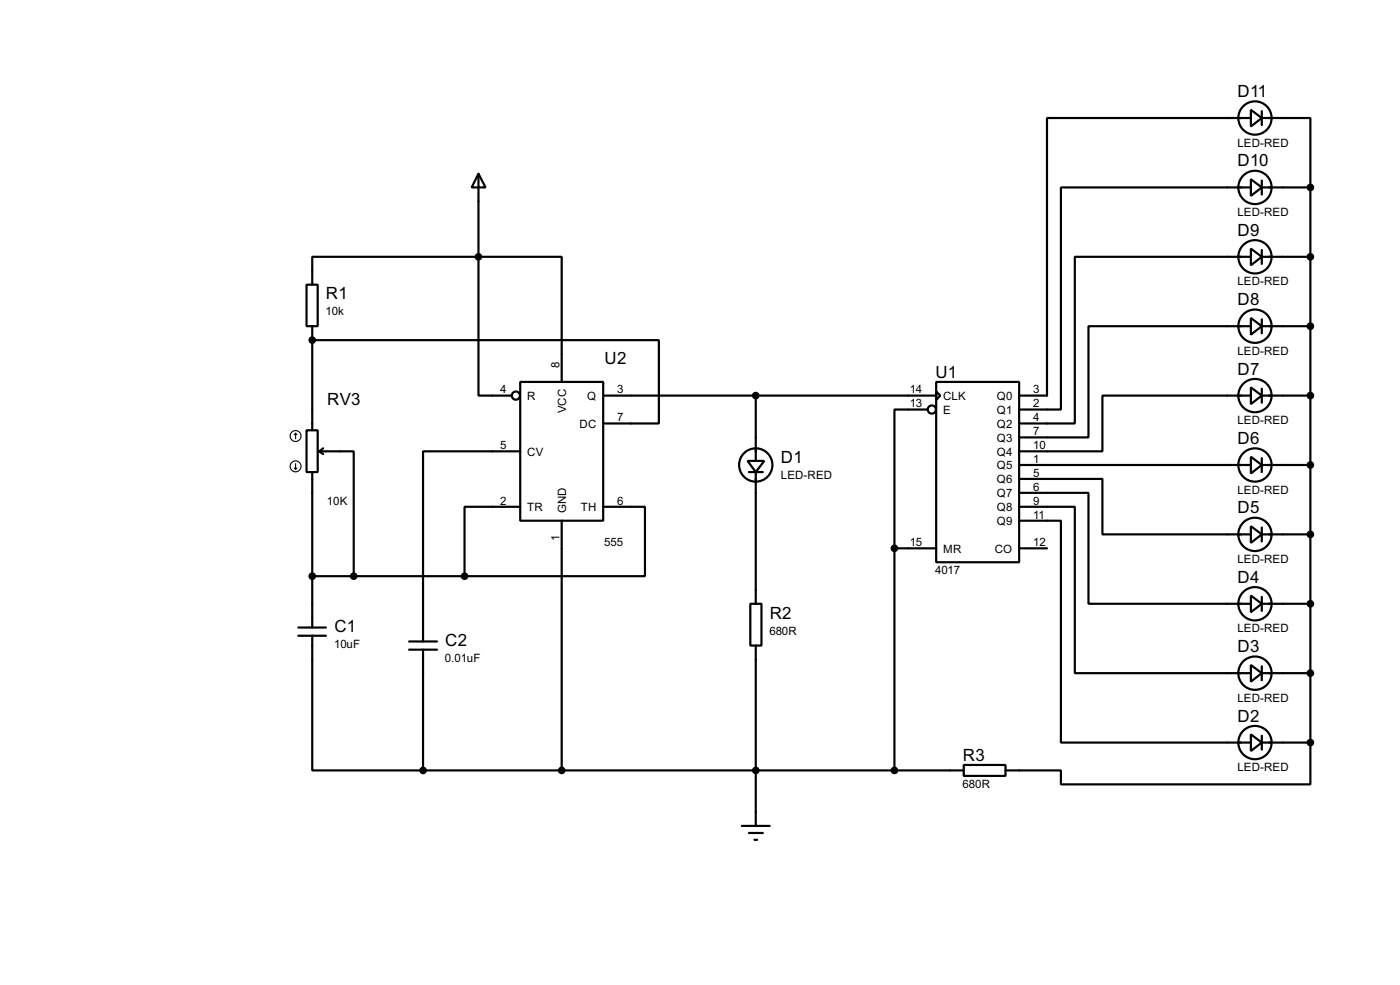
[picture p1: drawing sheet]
<svg xmlns="http://www.w3.org/2000/svg" width="256mm" height="180mm" viewBox="0 0 256 180" stroke-linecap="round" stroke-linejoin="round" font-family="sans-serif">
<g fill="none" stroke="#000" stroke-width=".4">
<path d="M87.7 31.8l1.3 2.5h-2.6zM87.7 31.8v15.2M229.2 32.8l2 1.5-2 1.6zM229.2 20.1l2 1.5-2 1.6zM229.2 34.3h-34.8v40.7h-7.7M229.2 21.6h-37.4v50.8h-5.1M231.2 21.6h8.9v12.7M231.2 34.3h8.9M231.2 20.4v2.5M231.2 33.1v2.5M240.1 34.3v101.6M56.2 52.1h2v7.6h-2z"/>
<path d="M57.2 59.7v19.1M87.7 47h-30.5v5.1M87.7 47h15.2v22.9M87.7 47v25.4h6.1M229.2 58.2l2 1.5-2 1.6zM229.2 45.5l2 1.5-2 1.6zM229.2 59.7h-29.8v20.4h-12.7M229.2 47h-32.3v30.5h-10.2M231.2 59.7h8.9M231.2 47h8.9M231.2 45.8v2.5M231.2 58.5v2.5"/>
<path d="M56.2 78.8h2v7.6h-2zM57.2 62.3h63.5v15.2h-10.2M95.3 69.9h15.2v25.4h-15.2zM110.5 72.4h61M138.5 72.4v12M170 75h-6.1v25.4M171.5 69.9h15.2v33h-15.2zM171.5 71.7l.8 .7-.8 .8zM229.2 70.9l2 1.5-2 1.6zM229.2 72.4h-27.2v10.2h-15.3M231.2 72.4h8.9M231.2 71.2v2.5"/>
<path d="M57.2 86.4v28.5M58.5 82.6h6.3v22.9M58.5 82.6l.7 .5M59.2 82.1l-.7 .5M95.3 82.6h-17.8v34.8M95.3 92.8h-10.2v12.7M102.9 95.3v45.7M110.5 92.8h7.7v12.7h-33.1M137 84.4h3l-1.5 2zM137.2 86.4h2.6M138.5 86.4v24.1M186.7 95.3h7.7v40.6h34.8"/>
<path d="M186.7 92.8h10.2v30.4h32.3M186.7 90.2h12.7v20.3h29.8M186.7 87.7h15.3v10.1h27.2M186.7 85.1h42.5M229.2 96.3l2 1.5-2 1.6zM229.2 83.6l2 1.5-2 1.6zM231.2 85.1h8.9M231.2 97.8h8.9M231.2 83.9v2.5M231.2 96.6v2.5M54.7 116.4h5M54.7 114.9h5"/>
<path d="M57.2 116.4v24.6h20.3M57.2 105.5h27.9M75 117.4h5.1M75 118.9h5.1M77.5 118.9v22.1M137.5 110.5h2v7.7h-2zM138.5 118.2v33M163.9 100.4h7.6M163.9 100.4v40.6M186.7 100.4h5.1M229.2 109l2 1.5-2 1.6zM231.2 110.5h8.9"/>
<path d="M231.2 109.3v2.5M229.2 134.4l2 1.5-2 1.6zM229.2 121.7l2 1.5-2 1.6zM231.2 123.2h8.9M231.2 135.9h8.9M231.2 122v2.5M231.2 134.7v2.5M240.1 135.9v7.7h-45.7v-2.6h-10.2M77.5 141h99.1M135.9 151.2h5.1M137.2 152.5h2.6M138.2 153.7h.5"/>
<path d="M176.6 140h7.6v2h-7.6z"/>
<circle cx="229.9" cy="34.3" r="3.1"/>
<circle cx="229.9" cy="21.6" r="3.1"/>
<circle cx="229.9" cy="47" r="3.1"/>
<circle cx="229.9" cy="59.7" r="3.1"/>
<circle cx="94.5" cy="72.4" r=".75"/>
<circle cx="170.7" cy="75" r=".75"/>
<circle cx="229.9" cy="72.4" r="3.1"/>
<circle cx="138.4" cy="85.1" r="3.1"/>
<circle cx="229.9" cy="97.8" r="3.1"/>
<circle cx="229.9" cy="85.1" r="3.1"/>
<circle cx="229.9" cy="110.5" r="3.1"/>
<circle cx="229.9" cy="123.2" r="3.1"/>
<circle cx="229.9" cy="135.9" r="3.1"/>
</g>
<circle cx="57.2" cy="62.3" r=".2" fill="#000"/>
<g fill="#000" stroke="#000" stroke-width=".4">
<circle cx="240" cy="34.3" r=".5"/>
<circle cx="87.6" cy="47" r=".5"/>
<circle cx="240" cy="59.7" r=".5"/>
<circle cx="240" cy="47" r=".5"/>
<circle cx="57.2" cy="62.3" r=".5"/>
<circle cx="138.4" cy="72.4" r=".5"/>
<circle cx="240" cy="72.4" r=".5"/>
<circle cx="240" cy="97.8" r=".5"/>
<circle cx="240" cy="85.1" r=".5"/>
<circle cx="57.2" cy="105.5" r=".5"/>
<circle cx="64.8" cy="105.5" r=".5"/>
<circle cx="85.1" cy="105.5" r=".5"/>
<circle cx="163.8" cy="100.4" r=".5"/>
<circle cx="240" cy="110.5" r=".5"/>
<circle cx="240" cy="123.2" r=".5"/>
<circle cx="240" cy="135.9" r=".5"/>
<circle cx="77.5" cy="141" r=".5"/>
<circle cx="102.9" cy="141" r=".5"/>
<circle cx="138.4" cy="141" r=".5"/>
<circle cx="163.8" cy="141" r=".5"/>
</g>
<g fill="none" stroke="#000" stroke-width=".2">
<path d="M54.2 79.3l-.3 .3M54.2 79.3l.2 .3M54.2 79.3v1M53.9 85.7l.3 .2M54.2 84.9v1M54.4 85.7l-.2 .2"/>
<circle cx="54.1" cy="79.8" r="1"/>
<circle cx="54.1" cy="85.4" r="1"/>
</g>
<g font-size="3.5">
<text x="226.7" y="17.8">D11</text>
<text x="226.7" y="30.5">D10</text>
<text x="226.7" y="43.2">D9</text>
<text x="59.7" y="54.8">R1</text>
<text x="226.7" y="55.9">D8</text>
<text x="110.8" y="66.6">U2</text>
<text x="171.4" y="69.1">U1</text>
<text x="226.7" y="68.6">D7</text>
<text x="60" y="74.1">RV3</text>
<text x="226.7" y="81.3">D6</text>
<text x="143.1" y="84.8">D1</text>
<text x="226.7" y="94">D5</text>
<text x="226.7" y="106.7">D4</text>
<text x="141" y="113.2">R2</text>
<text x="61.3" y="115.8">C1</text>
<text x="81.6" y="118.3">C2</text>
<text x="226.7" y="119.4">D3</text>
<text x="226.7" y="132.1">D2</text>
<text x="176.4" y="139.2">R3</text>
</g>
<g font-size="2.4">
<text x="226.7" y="26.8">LED-RED</text>
<text x="226.7" y="39.5">LED-RED</text>
<text x="226.7" y="52.2">LED-RED</text>
<text x="59.7" y="57.7">10k</text>
<text x="226.7" y="64.9">LED-RED</text>
<text x="91.6" y="72">4</text>
<text x="102.5" y="67.4" transform="rotate(-90 102.5 67.4)">8</text>
<text x="113.1" y="72">3</text>
<text x="166.7" y="72">14</text>
<text x="189.3" y="72">3</text>
<text x="96.6" y="73.2">R</text>
<text x="103.7" y="75.7" transform="rotate(-90 103.7 75.7)">VCC</text>
<text x="107.6" y="73.2">Q</text>
<text x="113.1" y="77.1">7</text>
<text x="166.7" y="74.6">13</text>
<text x="172.8" y="73.2">CLK</text>
<text x="172.8" y="75.8">E</text>
<text x="182.6" y="73.2">Q0</text>
<text x="182.6" y="75.8">Q1</text>
<text x="189.3" y="74.6">2</text>
<text x="189.3" y="77.1">4</text>
<text x="226.7" y="77.6">LED-RED</text>
<text x="91.6" y="82.2">5</text>
<text x="96.6" y="83.4">CV</text>
<text x="106.2" y="78.3">DC</text>
<text x="182.6" y="78.3">Q2</text>
<text x="182.6" y="80.8">Q3</text>
<text x="182.6" y="83.4">Q4</text>
<text x="189.3" y="79.7">7</text>
<text x="189.3" y="82.2">10</text>
<text x="143" y="87.7">LED-RED</text>
<text x="182.6" y="85.9">Q5</text>
<text x="182.6" y="88.5">Q6</text>
<text x="189.3" y="84.7">1</text>
<text x="189.3" y="87.3">5</text>
<text x="189.3" y="89.8">6</text>
<text x="59.9" y="92.4">10K</text>
<text x="91.6" y="92.4">2</text>
<text x="96.6" y="93.6">TR</text>
<text x="103.7" y="94" transform="rotate(-90 103.7 94)">GND</text>
<text x="106.4" y="93.6">TH</text>
<text x="113.1" y="92.4">6</text>
<text x="182.6" y="91">Q7</text>
<text x="182.6" y="93.6">Q8</text>
<text x="189.3" y="92.4">9</text>
<text x="189.3" y="94.9">11</text>
<text x="226.7" y="90.4">LED-RED</text>
<text x="102.5" y="98.9" transform="rotate(-90 102.5 98.9)">1</text>
<text x="110.7" y="100">555</text>
<text x="166.7" y="100">15</text>
<text x="172.8" y="101.2">MR</text>
<text x="182.2" y="101.2">CO</text>
<text x="182.6" y="96.1">Q9</text>
<text x="189.3" y="100">12</text>
<text x="171.3" y="105.1">4017</text>
<text x="226.7" y="103.1">LED-RED</text>
<text x="61.2" y="118.7">10uF</text>
<text x="141" y="116.2">680R</text>
<text x="226.7" y="115.8">LED-RED</text>
<text x="81.5" y="121.2">0.01uF</text>
<text x="226.7" y="128.5">LED-RED</text>
<text x="226.7" y="141.2">LED-RED</text>
<text x="176.4" y="144.2">680R</text>
</g>
</svg>
